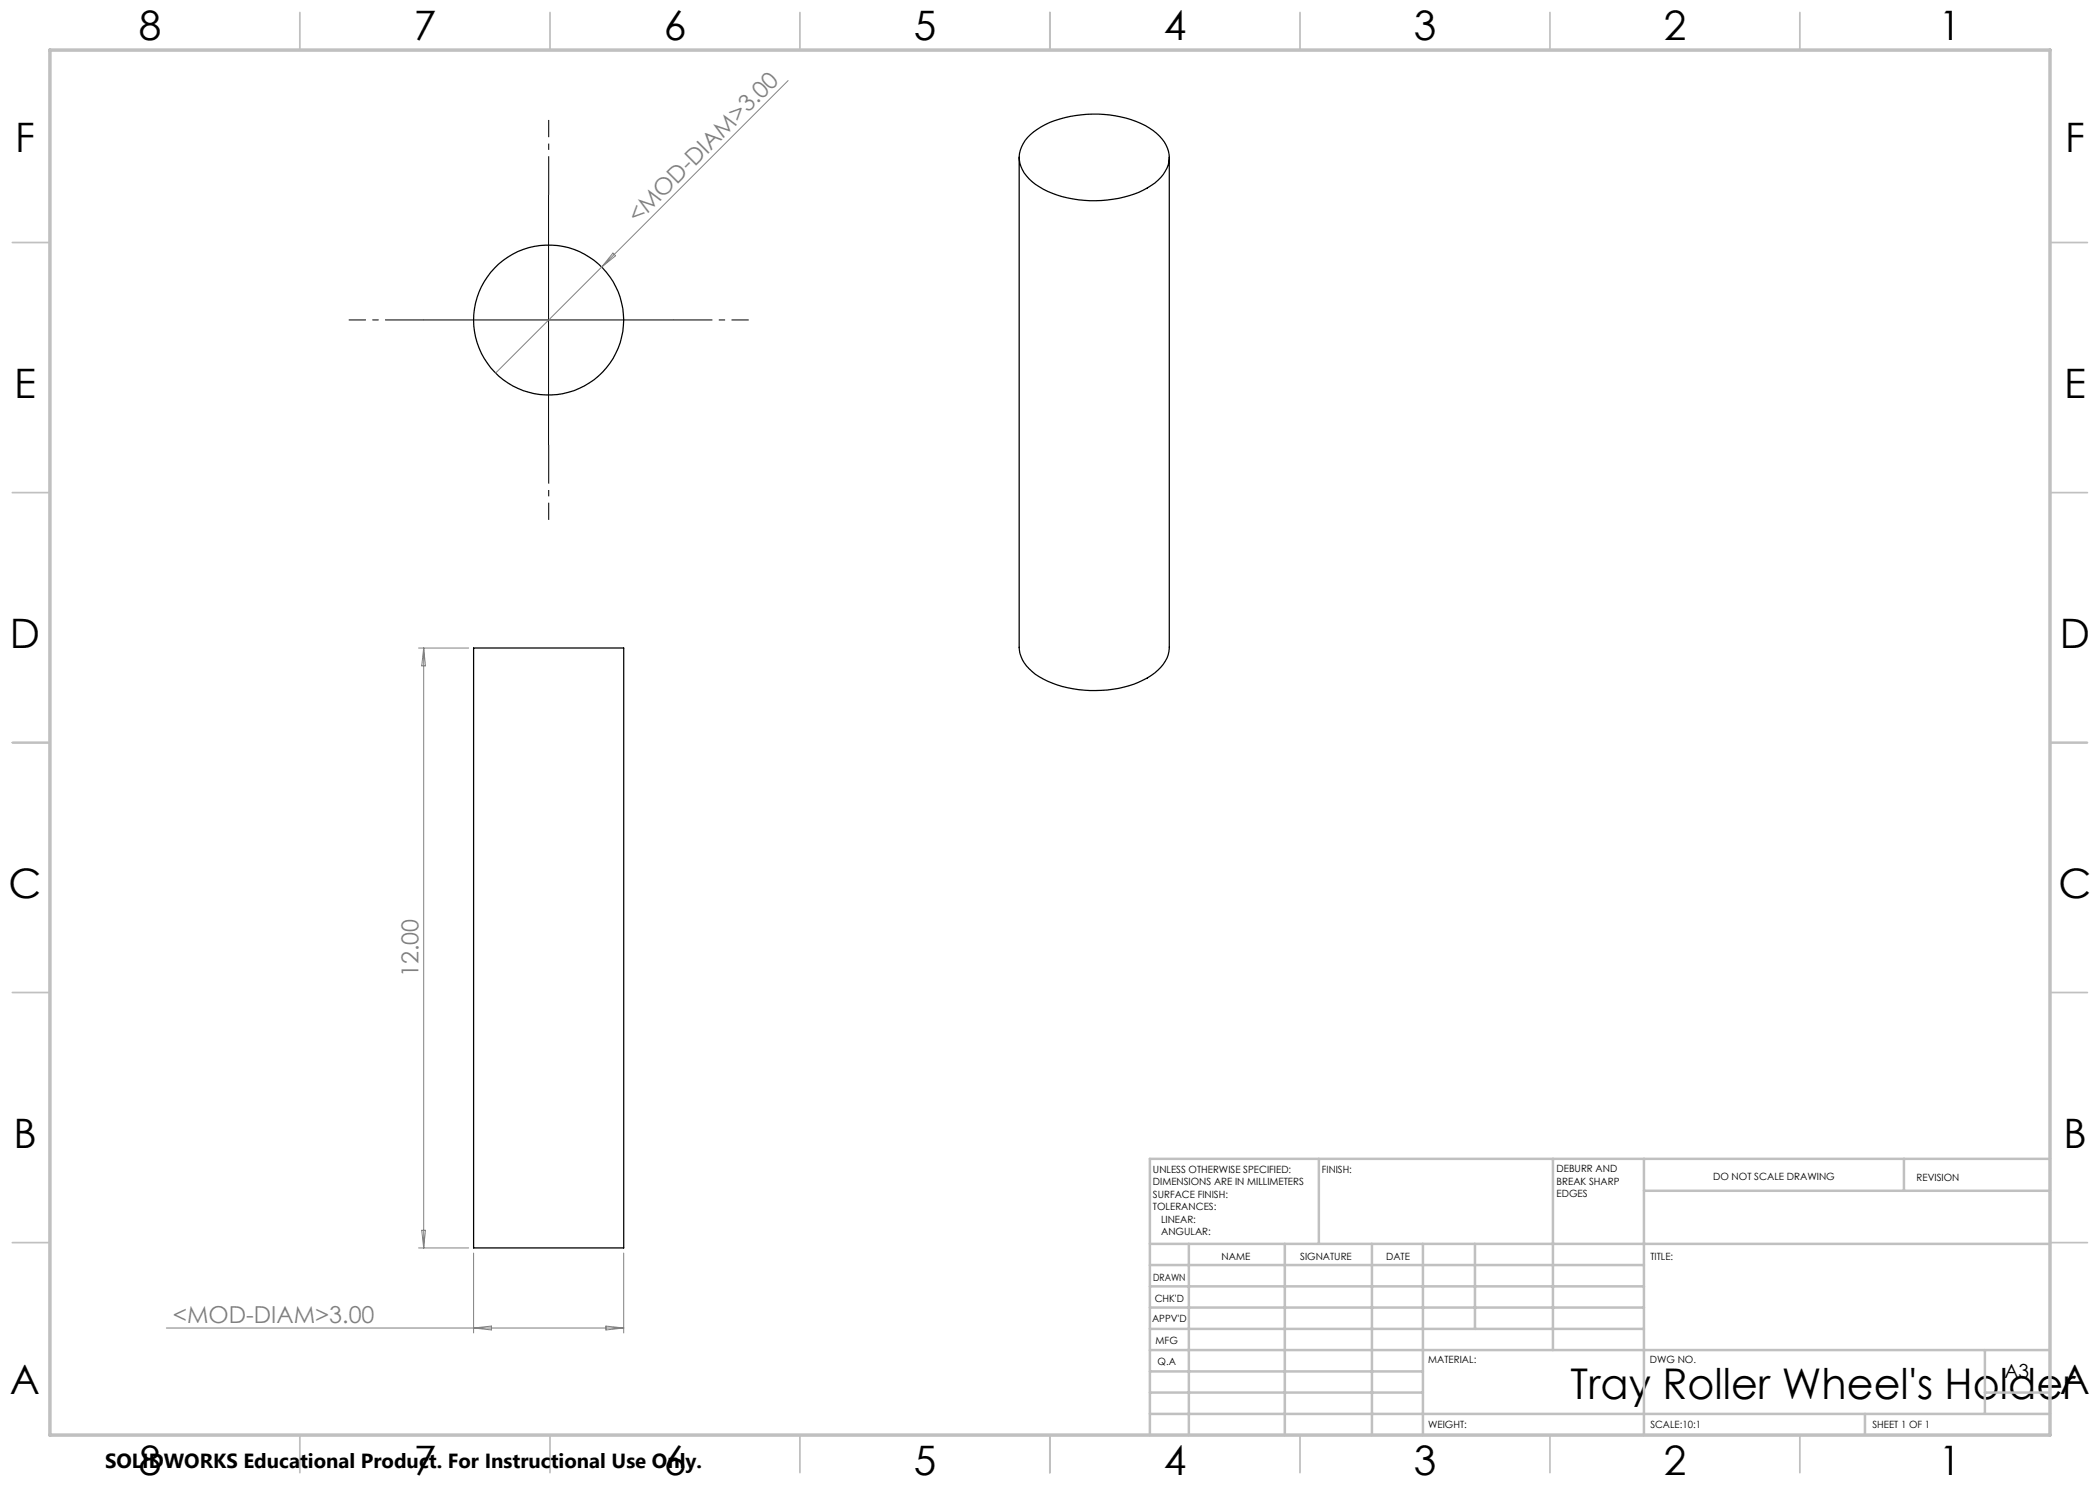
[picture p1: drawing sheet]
<svg xmlns="http://www.w3.org/2000/svg" width="420mm" height="297mm" viewBox="0 0 420 297" stroke-linecap="round" stroke-linejoin="round" font-family="sans-serif">
<g fill="none" stroke="#000" stroke-width=".25">
<path d="M203.8 31.5v98a7.3 7.3 0 0 0 4.1 5.9 23.4 23.4 0 0 0 21.5 .2 7.6 7.6 0 0 0 4.5-6.1v-98M205.5 27.5a16.7 16.7 0 0 1 10.8-4.5 21.6 21.6 0 0 1 14.3 3.1 6.5 6.5 0 0 1 3 6.9 9.9 9.9 0 0 1-5.9 5.5 23.5 23.5 0 0 1-19.8-1.1 6.9 6.9 0 0 1-4-6.7l.7-2zM94.7 129.6h30v120h-30z"/>
<circle cx="109.7" cy="64" r="15"/>
</g>
<path d="M109.7 39v-15M84.7 64h-15M134.7 64h15M109.7 89v15" fill="none" stroke="#000" stroke-width=".2" stroke-dasharray="15.2 1.3 1.3 1.3" stroke-dashoffset="7.5" stroke-linecap="butt"/>
<path d="M109.7 39v50M84.7 64h50" fill="none" stroke="#000" stroke-width=".2"/>
<path d="M157.6 16.1l-58.5 58.5M122.6 50.6l.5 .5-2.8 2.3zM83.7 129.6h10M84.7 129.6v120M84.7 129.6l.4 3.6h-.8zM83.7 249.6h10M84.3 246.1h.8l-.4 3.5zM94.7 250.6v16M124.7 250.6v16M33.3 265.6h91.4M94.7 265.6l3.6-.4v.8zM121.2 265.2l3.5 .4-3.5 .4z" fill="none" stroke="#808080" stroke-width=".2"/>
<g fill="none" stroke="#c0c0c0" stroke-width=".35">
<path d="M60 2.5v7.5M110 2.5v7.5M160 2.5v7.5M210 2.5v7.5M260 2.5v7.5M310 2.5v7.5M360 2.5v7.5M2.5 48.5h7.5M410 48.5h7.5M2.5 98.5h7.5M410 98.5h7.5M2.5 148.5h7.5"/>
<path d="M410 148.5h7.5M2.5 198.5h7.5M410 198.5h7.5M2.5 248.5h7.5M410 248.5h7.5M60 287v7.5M110 287v7.5M160 287v7.5M210 287v7.5M260 287v7.5M310 287v7.5M360 287v7.5"/>
</g>
<g fill="none" stroke="#c0c0c0" stroke-width=".5">
<path d="M263.8 231.8v17M310.6 231.8v38.2M328.8 231.8v55.2M328.8 238.2h81.2M380.8 231.8v6.4M410 231.8h-180v55.2M230 248.8h180M230 257.3h98.8M230 253h98.8M237.8 248.8v38.2M257 248.8v38.2M274.4 248.8v38.2"/>
<path d="M284.6 248.8v38.2M295 248.8v17M230 265.8h98.8M230 261.5h98.8M230 278.5h54.6M230 274.3h54.6M230 270h180M397 278.5h13M397 270v12.8M230 282.8h180M373 282.8v4.2"/>
</g>
<path d="M10 10h400v277h-400z" fill="none" stroke="#c0c0c0" stroke-width=".7"/>
<text font-size="8.5" x="314.1" y="279.7">Tray Roller Wheel's HolderA</text>
<g font-size="8.1">
<text x="27.7" y="8">8</text>
<text x="82.7" y="8">7</text>
<text x="132.7" y="8">6</text>
<text x="182.7" y="8">5</text>
<text x="232.7" y="8">4</text>
<text x="282.7" y="8">3</text>
<text x="332.7" y="8">2</text>
<text x="387.7" y="8">1</text>
<text x="3" y="30.4">F</text>
<text x="413" y="30.4">F</text>
<text x="2.8" y="79.6">E</text>
<text x="412.8" y="79.6">E</text>
<text x="2" y="129.6">D</text>
<text x="412" y="129.6">D</text>
<text x="1.7" y="179.6">C</text>
<text x="411.7" y="179.6">C</text>
<text x="2.7" y="229.6">B</text>
<text x="412.7" y="229.6">B</text>
<text x="2" y="278.9">A</text>
<text x="27.7" y="295">8</text>
<text x="82.7" y="295">7</text>
<text x="132.7" y="295">6</text>
<text x="182.7" y="295">5</text>
<text x="232.7" y="295">4</text>
<text x="282.7" y="295">3</text>
<text x="332.7" y="295">2</text>
<text x="387.7" y="295">1</text>
</g>
<g font-size="4.7" fill="#808080">
<text x="127.5" y="44.8" transform="rotate(-45 127.5 44.8)">&lt;MOD-DIAM&gt;3.00</text>
<text x="83.7" y="195.4" transform="rotate(-90 83.7 195.4)">12.00</text>
<text x="34.6" y="264.6">&lt;MOD-DIAM&gt;3.00</text>
</g>
<text font-size="4.1" x="21" y="293.7">SOLIDWORKS Educational Product. For Instructional Use Only.</text>
<text font-size="3.9" x="400.9" y="275.5">A3</text>
<g font-size="2">
<text x="230.6" y="234.6">UNLESS OTHERWISE SPECIFIED:</text>
<text x="230.6" y="237.1">DIMENSIONS ARE IN MILLIMETERS</text>
<text x="230.6" y="239.6">SURFACE FINISH:</text>
<text x="264.4" y="234.6">FINISH:</text>
<text x="311.3" y="234.5">DEBURR AND</text>
<text x="311.3" y="237">BREAK SHARP</text>
<text x="311.3" y="239.5">EDGES</text>
<text x="342.6" y="236">DO NOT SCALE DRAWING</text>
<text x="383.3" y="236.2">REVISION</text>
<text x="230.6" y="242.1">TOLERANCES:</text>
<text x="232.2" y="244.6">LINEAR:</text>
<text x="232.2" y="247.1">ANGULAR:</text>
<text x="244.3" y="252">NAME</text>
<text x="260" y="251.9">SIGNATURE</text>
<text x="277.2" y="251.9">DATE</text>
<text x="330.1" y="251.9">TITLE:</text>
<text x="230.6" y="256.1">DRAWN</text>
<text x="230.9" y="260.3">CHK'D</text>
<text x="230.4" y="264.4">APPV'D</text>
<text x="231.1" y="268.8">MFG</text>
<text x="231.5" y="273">Q.A</text>
<text x="285.6" y="272.5">MATERIAL:</text>
<text x="330" y="272.5">DWG NO.</text>
<text x="285.6" y="285.5">WEIGHT:</text>
<text x="330.1" y="285.6">SCALE:10:1</text>
<text x="374.5" y="285.6">SHEET 1 OF 1</text>
</g>
</svg>
